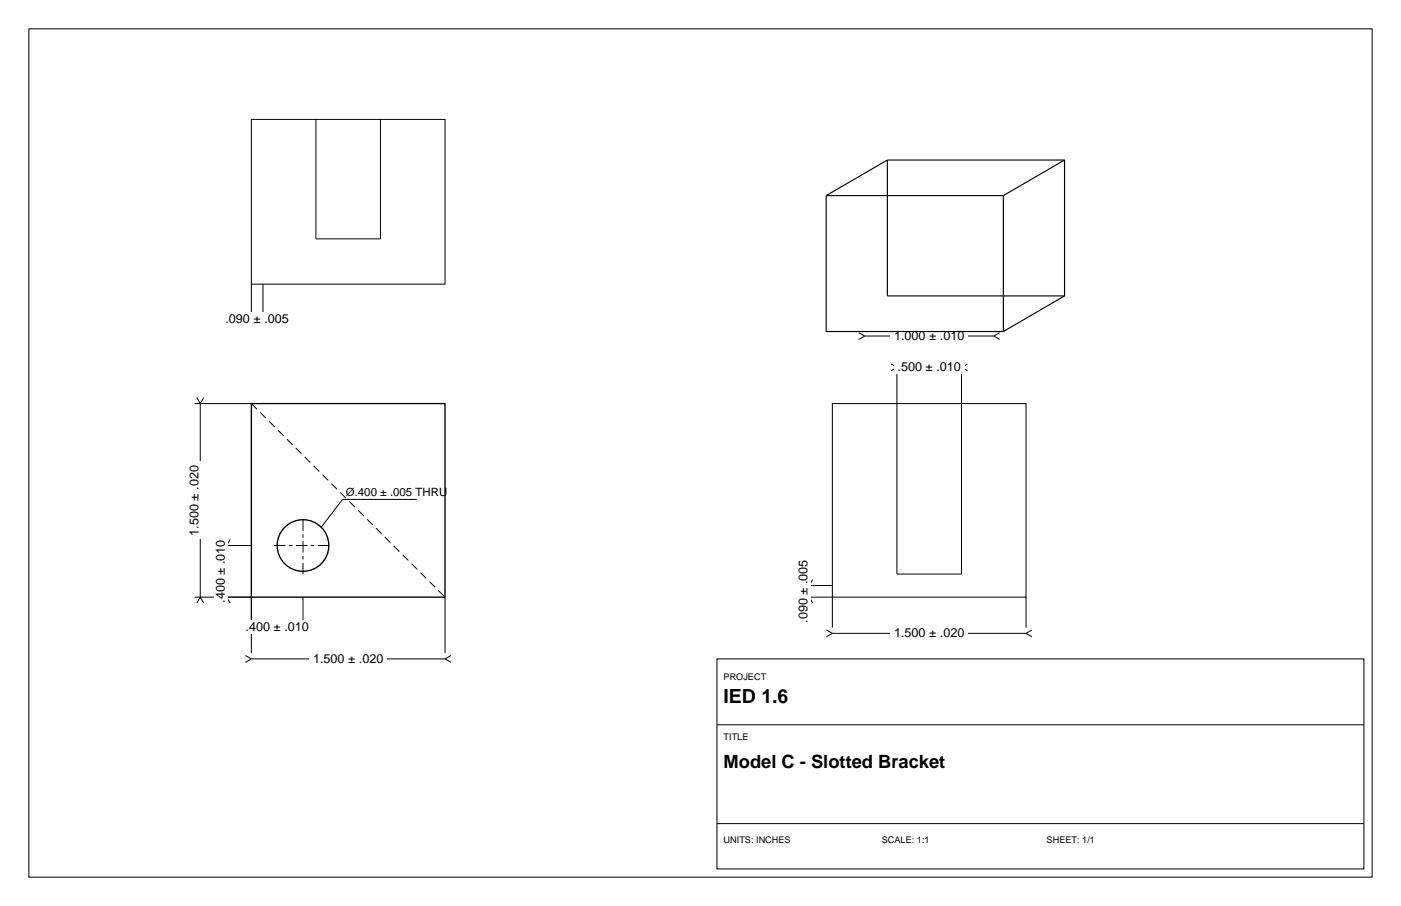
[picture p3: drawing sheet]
<svg xmlns="http://www.w3.org/2000/svg" width="432mm" height="279mm" viewBox="0 0 432 279" stroke-linecap="round" stroke-linejoin="round" font-family="sans-serif">
<path d="M8.9 8.9h414v261.6h-414zM77.5 184.1v17.3M137.2 184.1v17.3M75.6 202.1l1.9 1.1M77.5 203.2h59.7M77.5 203.2l-1.9 1.1M137.2 203.2l1.8 1.1M139 202.1l-1.8 1.1M221 203.2h199.4v64.8h-199.4zM221 223.5h199.4M221 254h199.4" fill="none" stroke="#000" stroke-width=".31"/>
<g fill="none" stroke="#000" stroke-width=".42">
<path d="M77.5 124.5h59.7v59.6h-59.7z"/>
<circle cx="93.4" cy="168.2" r="8"/>
</g>
<path d="M84.5 168.2h17.8M93.4 177.1v-17.8" fill="none" stroke="#000" stroke-width=".31" stroke-dasharray="3.5 1.1 1.1 1.1" stroke-linecap="butt"/>
<path d="M77.5 124.5l59.7 59.6" fill="none" stroke="#000" stroke-width=".31" stroke-dasharray="2.5 1.4" stroke-linecap="butt"/>
<path d="M95.4 201.1h23.8v4.2h-23.8z" fill-rule="evenodd" fill="#fff"/>
<path d="M75.6 192.2l1.9 1.1M77.5 184.1v7.4M77.5 193.3h15.9M77.5 193.3l-1.9 1.1M93.4 184.1v7.4M93.4 193.3l1.8 1.1M95.2 192.2l-1.8 1.1" fill="none" stroke="#000" stroke-width=".31"/>
<path d="M74.6 191.2h21.7v4.2h-21.7z" fill-rule="evenodd" fill="#fff"/>
<path d="M60 124.5h17.5M60.7 122.6l1 1.9M61.7 124.5v59.6M62.8 122.6l-1.1 1.9M60 184.1h17.5M61.7 184.1l-1 1.9M61.7 184.1l1.1 1.9" fill="none" stroke="#000" stroke-width=".31"/>
<path d="M57.8 142.4h4.3v23.8h-4.3z" fill-rule="evenodd" fill="#fff"/>
<path d="M68.1 168.2h9.4M68.8 166.4l1 1.8M69.8 168.2v15.9M70.9 166.4l-1.1 1.8M68.1 184.1h9.4M69.8 184.1l-1 1.9M69.8 184.1l1.1 1.9" fill="none" stroke="#000" stroke-width=".31"/>
<path d="M66 165.4h4.2v21.6h-4.2z" fill-rule="evenodd" fill="#fff"/>
<path d="M256.5 124.5h59.7v59.6h-59.7zM276.4 124.5v52.5h19.9v-52.5M128.4 154h-22.8l-6.6 8.7M254.7 194.3l1.8 1M256.5 184.1v9.5M256.5 195.3h59.7M256.5 195.3l-1.8 1.1M316.2 184.1v9.5M316.2 195.3l1.9 1.1M318.1 194.3l-1.9 1" fill="none" stroke="#000" stroke-width=".31"/>
<path d="M274.5 193.2h23.8v4.2h-23.8z" fill-rule="evenodd" fill="#fff"/>
<path d="M274.6 112.2l1.8 1.1M276.4 111.5v13M276.4 113.3h19.9M276.4 113.3l-1.8 1M296.3 111.5v13M296.3 113.3l1.9 1M298.2 112.2l-1.9 1.1" fill="none" stroke="#000" stroke-width=".31"/>
<path d="M275.6 111.2h21.6v4.2h-21.6z" fill-rule="evenodd" fill="#fff"/>
<path d="M264.7 102.6l1.8 1M266.5 103.6h39.8M266.5 103.6l-1.8 1.1M306.3 103.6l1.8 1.1M308.1 102.6l-1.8 1" fill="none" stroke="#000" stroke-width=".31"/>
<path d="M274.5 101.5h23.8v4.2h-23.8z" fill-rule="evenodd" fill="#fff"/>
<path d="M248.4 178.7l1 1.9M250.5 178.7l-1.1 1.9M247.7 184.1h8.8M247.7 180.6h8.8M249.4 180.6v3.5M249.4 184.1l-1 1.9M249.4 184.1l1.1 1.9" fill="none" stroke="#000" stroke-width=".31"/>
<path d="M245.5 171.5h4.3v21.7h-4.3z" fill-rule="evenodd" fill="#fff"/>
<path d="M77.5 36.8h59.7v50.8h-59.7zM97.4 36.8v36.9h19.9v-36.9M75.6 97.2l1.9 1.1M77.5 87.6v8.9M77.5 98.3h3.6M77.5 98.3l-1.9 1.1M81.1 87.6v8.9M81.1 98.3l1.8 1.1M82.9 97.2l-1.8 1.1" fill="none" stroke="#000" stroke-width=".31"/>
<path d="M68.4 96.2h21.7v4.2h-21.7z" fill-rule="evenodd" fill="#fff"/>
<path d="M273.5 49.4v41.9h54.6M273.5 49.4h54.6M273.5 49.4l-18.9 10.9M328.1 49.4v41.9M328.1 49.4l-18.9 10.9M254.6 60.3v41.9h54.6M254.6 60.3h54.6M309.2 60.3v41.9M328.1 91.3l-18.9 10.9" fill="none" stroke="#000" stroke-width=".35"/>
<text font-size="6" x="223" y="216.7">IED 1.6</text>
<text font-size="5.6" x="223" y="237">Model C - Slotted Bracket</text>
<g font-size="3.9">
<text x="69.5" y="99.5">.090 ± .005</text>
<text x="275.5" y="104.9">1.000 ± .010</text>
<text x="276.6" y="114.5">.500 ± .010</text>
<text x="61.2" y="165.1" transform="rotate(-90 61.2 165.1)">1.500 ± .020</text>
<text x="69.3" y="186" transform="rotate(-90 69.3 186)">.400 ± .010</text>
<text x="75.7" y="194.5">.400 ± .010</text>
<text x="248.9" y="192.1" transform="rotate(-90 248.9 192.1)">.090 ± .005</text>
<text x="275.5" y="196.6">1.500 ± .020</text>
<text x="96.5" y="204.4">1.500 ± .020</text>
</g>
<text font-size="3.5" x="106.6" y="153">Ø.400 ± .005 THRU</text>
<g font-size="2.8">
<text x="223" y="209.5">PROJECT</text>
<text x="223" y="228.3">TITLE</text>
<text x="223" y="259.8">UNITS: INCHES</text>
<text x="271.8" y="259.8">SCALE: 1:1</text>
<text x="322.6" y="259.8">SHEET: 1/1</text>
</g>
</svg>
